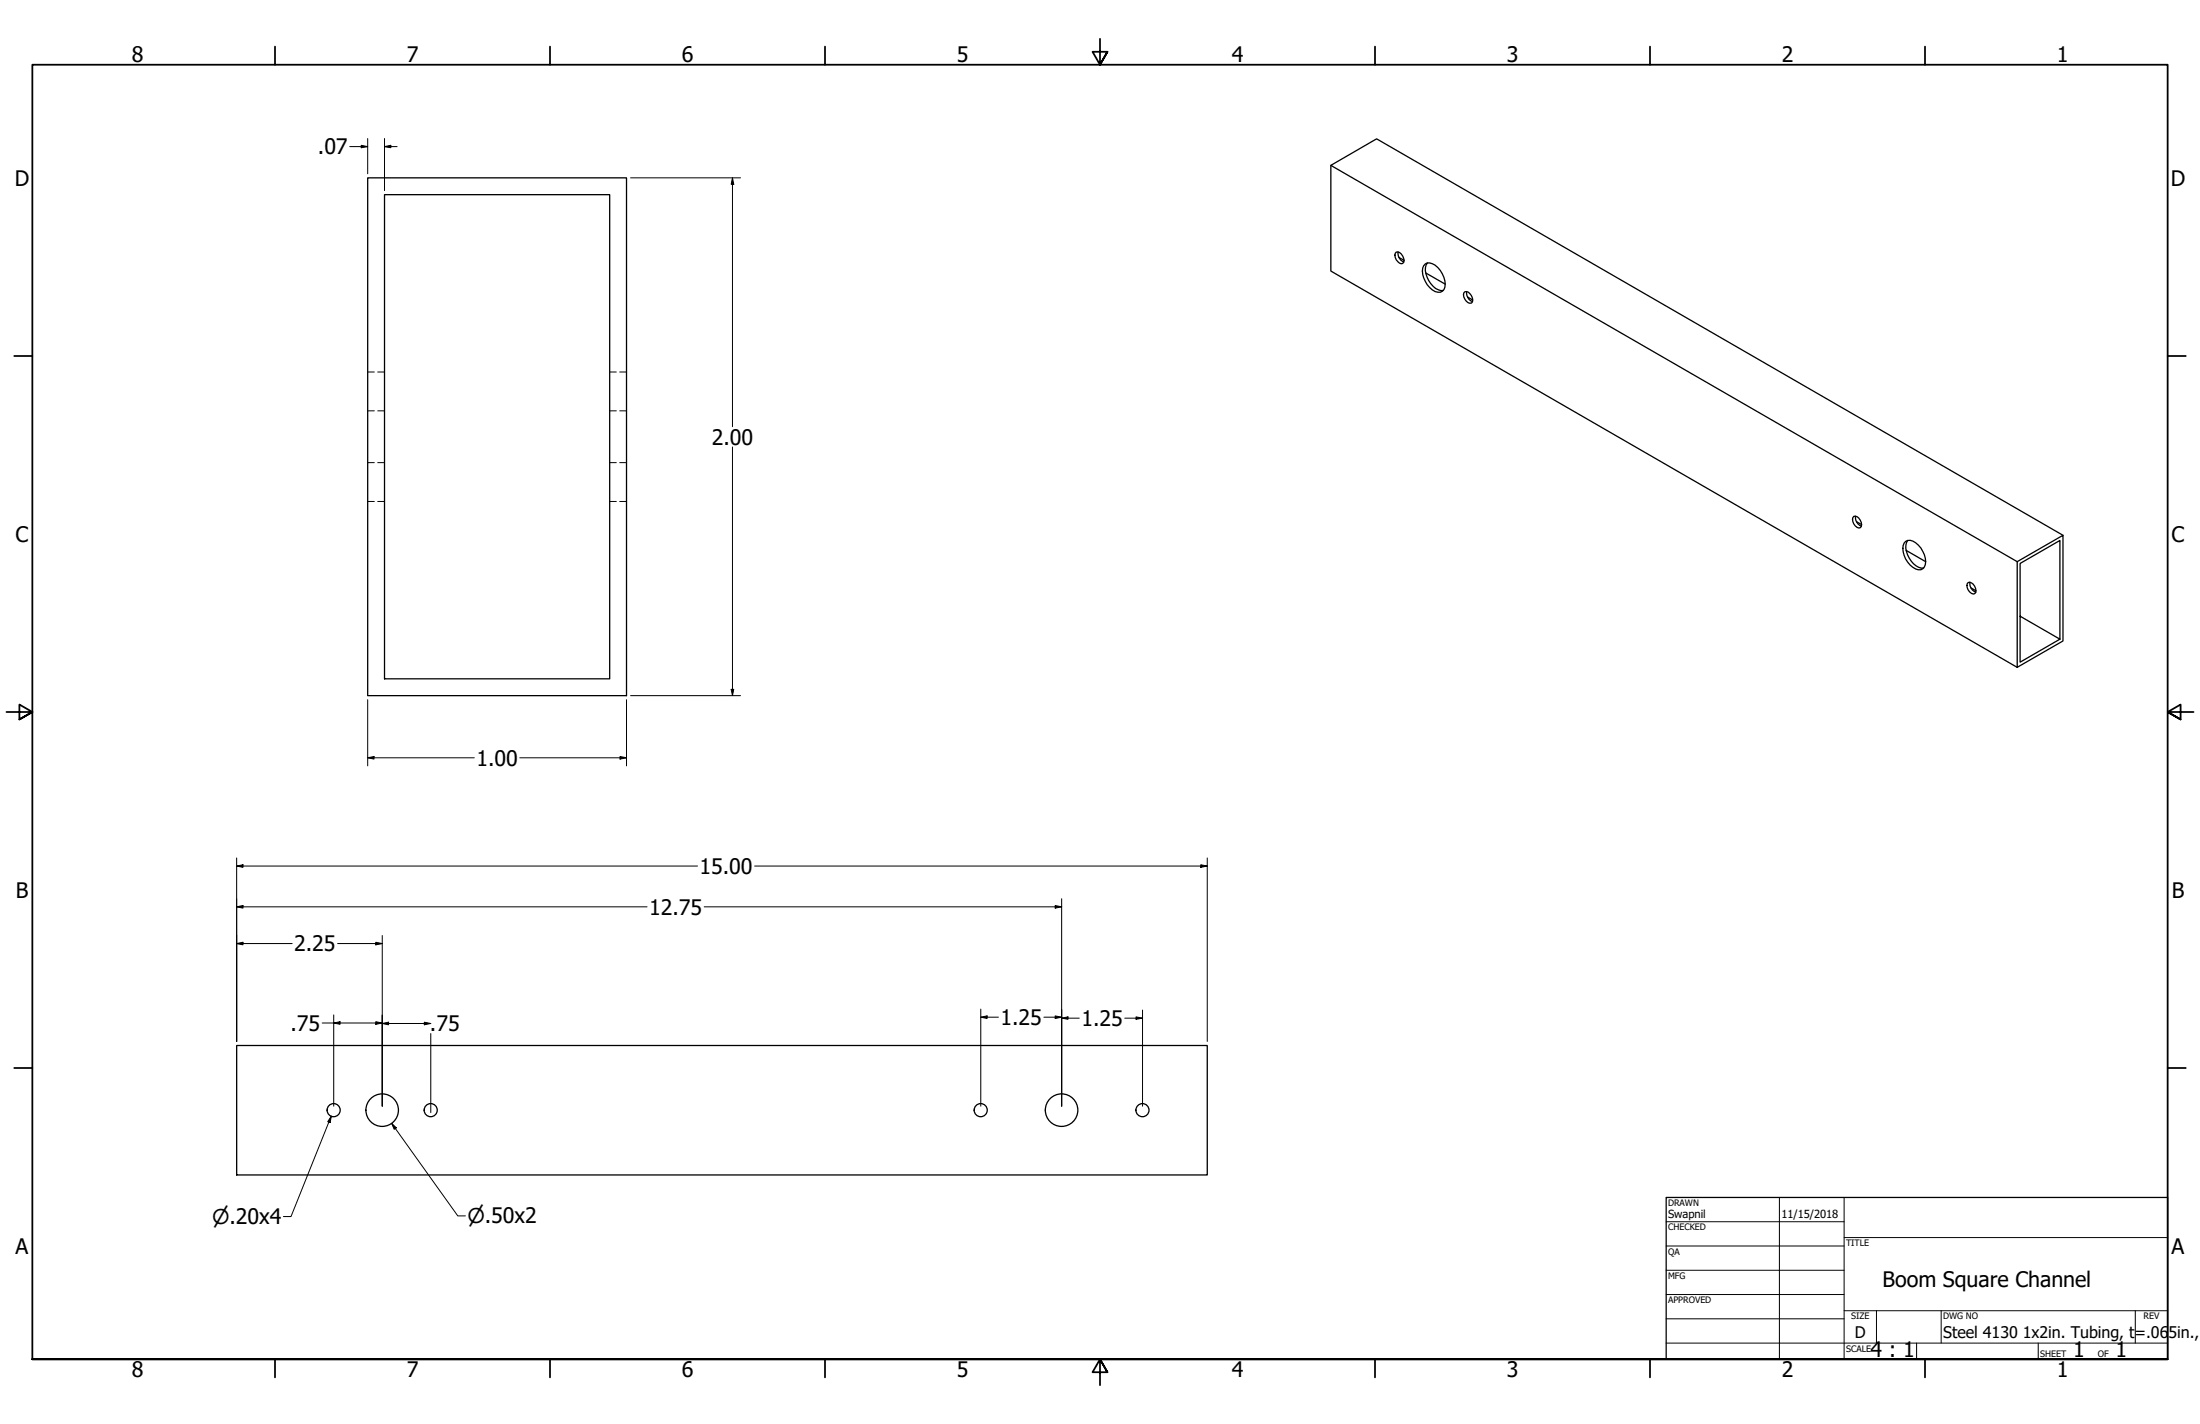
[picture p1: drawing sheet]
<svg xmlns="http://www.w3.org/2000/svg" width="864mm" height="559mm" viewBox="0 0 864 559" stroke-linecap="round" stroke-linejoin="round" font-family="sans-serif">
<!-- layer: Hidden (ANSI) -->
<g fill="none" stroke="#000" stroke-width=".39">
<path d="M144.3 146h2.6M148.3 146h2.6M239.3 146h2.6M243.3 146h2.6M144.3 161.2h2.6M148.3 161.2h2.6M239.3 161.2h2.6M243.3 161.2h2.6M144.3 181.5h2.6M144.3 196.8h2.6M148.3 181.5h2.6M148.3 196.8h2.6"/>
<path d="M239.3 181.5h2.6M239.3 196.8h2.6M243.3 181.5h2.6M243.3 196.8h2.6"/>
</g>
<!-- layer: Visible (ANSI) -->
<g fill="none" stroke="#000" stroke-width=".51">
<path d="M144.3 69.8h101.6v203.2h-101.6zM150.9 76.4h88.4v190h-88.4zM522.4 64.9v41.5l269.4 155.5M548.1 98.9a3 3 0 0 1 2.9 4l-.4 .5a2.95 2.95 0 0 1-2.5-4.5zM548.8 98.9a3.7 3.7 0 0 0 2.3 3.9M549.1 101l2.1 1.2M559.5 103.6a3.8 3.8 0 0 1 5 1.4 8.5 8.5 0 0 1 2.3 8.7 2.86 2.86 0 0 1-4.5 .1 8.7 8.7 0 0 1-3.4-9.5zM559.7 107.1l7.6 4.4M560.3 103.2a6.2 6.2 0 0 0 .5 6.9 6.1 6.1 0 0 0 5.7 3.9M574.6 114.9l.5-.4a2.99 2.99 0 0 1 2.5 4.4 3.1 3.1 0 0 1-3-4zM575.8 114.4a3.7 3.7 0 0 0 2.2 4M576.1 116.6l2 1.1"/>
<path d="M727.7 202.6a2.99 2.99 0 0 1 2.5 4.5 2.95 2.95 0 0 1-2.5-4.5zM728.4 202.6a3.7 3.7 0 0 0 2.3 3.9M728.8 204.7l2 1.2M748 212.5a3.7 3.7 0 0 1 5 1.4 8.4 8.4 0 0 1 2.4 8.6 2.42 2.42 0 0 1-3.4 .8 8.7 8.7 0 0 1-4.5-10.2zM748.2 216l7.7 4.4M748.9 212.1a7.9 7.9 0 0 0 2.2 9.1 4.7 4.7 0 0 0 4 1.7M809.8 210.1l-269.4-155.6-18 10.4 269.4 155.5M772.6 228.6a2.92 2.92 0 0 1 2.5 4.4 2.92 2.92 0 0 1-2.5-4.4zM773.3 228.5a3.7 3.7 0 0 0 2.3 3.9M773.7 230.7l2 1.1M791.8 220.4l18-10.3v41.4l-18 10.4zM793 241.8l15.6 9v-38.7l-15.6 9v38.7l15.6-9"/>
<path d="M92.9 410.3h381v50.8h-381z"/>
<circle cx="131" cy="435.6" r="2.57"/>
<circle cx="150" cy="435.6" r="6.4"/>
<circle cx="169.1" cy="435.6" r="2.57"/>
<circle cx="385" cy="435.6" r="2.57"/>
<circle cx="416.7" cy="435.6" r="6.4"/>
<circle cx="448.5" cy="435.6" r="2.57"/>
</g>
<!-- layer: Border (ANSI) -->
<g fill="none" stroke="#000" stroke-width=".7">
<path d="M107.9 18.3v7.1M215.9 18.3v7.1M323.8 18.3v7.1M431.8 15.2v10.2l-2.9-5.1h5.8l-2.9 5.1 2.9-5.1M539.8 18.3v7.1M647.7 18.3v7.1M755.6 18.3v7.1M5.6 139.7h7.1M850.9 139.7h7.1M2.5 279.4h10.2l-5.1-2.9v5.8l5.1-2.9-5.1 2.9M861.1 279.4h-10.2l5.1-2.9v5.8l-5.1-2.9 5.1 2.9M5.6 419.1h7.1"/>
<path d="M850.9 419.1h7.1M12.7 533.4v-508h838.2v508h-838.2h838.2M107.9 533.4v7.1M215.9 533.4v7.1M323.8 533.4v7.1M434.7 538.5l-2.9-5.1 2.9 5.1h-5.8l2.9-5.1v10.2M539.8 533.4v7.1M647.7 533.4v7.1M755.6 533.4v7.1"/>
</g>
<!-- layer: Title (ANSI) -->
<g fill="none" stroke="#000" stroke-width=".39">
<path d="M654 479.4h69.9M698.5 469.9v63.5M723.9 469.9v63.5M654 488.9h69.9M654 498.5h69.9M723.9 485.6h127M654 508h69.9M654 517.5h69.9M723.9 514.3h127M736.6 514.3v12.7M762 514.3v12.7M838.2 514.3v12.7"/>
<path d="M654 527h196.9M752.3 527v6.4M800.1 527v6.4"/>
</g>
<path d="M654 469.9h196.9v63.5h-196.9z" fill="none" stroke="#000" stroke-width=".51"/>
<!-- layer: Dimension (ANSI) -->
<g fill="none" stroke="#000" stroke-width=".39">
<path d="M137.3 57.5h7M141.8 57l2.5 .5-2.5 .5zM144.3 54.4v13.8M150.9 57.5l2.5-.5v1zM150.9 57.5h5M150.9 54.4v20.4M247.5 69.8h43.2M287.5 69.8l.5 2.5h-1zM287.5 69.8v97.6M287.5 175.4v97.6M144.3 274.6v25.9M245.9 274.6v25.9"/>
<path d="M247.5 273h43.2M287 270.5h1l-.5 2.5zM144.3 297.4l2.5-.5v1zM144.3 297.4h41.9M204 297.4h41.9M243.4 296.9l2.5 .5-2.5 .5zM92.9 339.9l2.5-.6v1.1zM92.9 339.9h180.9M92.9 336.7v72M296.2 339.9h177.7M471.4 339.3l2.5 .6-2.5 .5zM473.9 336.7v72"/>
<path d="M92.9 355.9l2.5-.6v1.1zM92.9 355.9h161.1M276.4 355.9h140.4M414.2 355.3l2.6 .6-2.6 .5zM416.8 352.7v81.4M92.9 370.3l2.5-.5v1zM92.9 370.3h21.8M132.5 370.3h17.6M147.5 369.8l2.6 .5-2.6 .5zM150.1 367.1v67M131 398.3v35.8M385 399.2l2.5-.5v1z"/>
<path d="M385 399.2h6.9M385 396v38.1M409.8 399.2h7M414.2 398.7l2.6 .5-2.6 .5zM416.8 399.5l2.4-.5v1zM416.8 399.5h6.9M441.5 399.5h7M446 399l2.5 .5-2.5 .5zM448.5 396.4v37.7M126.5 401.4h23.6M131 401.4l2.5-.5v1.1zM147.5 400.9l2.6 .5-2.6 .6z"/>
<path d="M150.1 401.6l2.4-.5v1zM150.1 401.6h19M166.6 401.1l2.5 .5-2.5 .5zM169.1 405.6v31M130 438l-.4 2.5-.9-.3zM130 438l-15.8 39.4h-2.9M153.7 440.8l1.9 1.8-.9 .6zM153.7 440.8l26 36.3h3"/>
</g>
<g fill="#000">
<path d="M141.8 57l2.5 .5-2.5 .5z" fill-rule="evenodd"/>
<path d="M150.9 57.5l2.5-.5v1z" fill-rule="evenodd"/>
<path d="M287.5 69.8l.5 2.5h-1z" fill-rule="evenodd"/>
<path d="M287 270.5h1l-.5 2.5z" fill-rule="evenodd"/>
<path d="M144.3 297.4l2.5-.5v1z" fill-rule="evenodd"/>
<path d="M243.4 296.9l2.5 .5-2.5 .5z" fill-rule="evenodd"/>
<path d="M92.9 339.9l2.5-.6v1.1z" fill-rule="evenodd"/>
<path d="M92.9 355.9l2.5-.6v1.1z" fill-rule="evenodd"/>
<path d="M414.2 355.3l2.6 .6-2.6 .5z" fill-rule="evenodd"/>
<path d="M471.4 339.3l2.5 .6-2.5 .5z" fill-rule="evenodd"/>
<path d="M92.9 370.3l2.5-.5v1z" fill-rule="evenodd"/>
<path d="M147.5 369.8l2.6 .5-2.6 .5z" fill-rule="evenodd"/>
<path d="M385 399.2l2.5-.5v1z" fill-rule="evenodd"/>
<path d="M414.2 398.7l2.6 .5-2.6 .5z" fill-rule="evenodd"/>
<path d="M416.8 399.5l2.4-.5v1z" fill-rule="evenodd"/>
<path d="M446 399l2.5 .5-2.5 .5z" fill-rule="evenodd"/>
<path d="M131 401.4l2.5-.5v1.1z" fill-rule="evenodd"/>
<path d="M147.5 400.9l2.6 .5-2.6 .6z" fill-rule="evenodd"/>
<path d="M150.1 401.6l2.4-.5v1z" fill-rule="evenodd"/>
<path d="M166.6 401.1l2.5 .5-2.5 .5z" fill-rule="evenodd"/>
<path d="M130 438l-.4 2.5-.9-.3z" fill-rule="evenodd"/>
<path d="M153.7 440.8l1.9 1.8-.9 .6z" fill-rule="evenodd"/>
</g>
<g font-size="8.4">
<text x="51.7" y="24.4">8</text>
<text x="159.6" y="24.4">7</text>
<text x="267.6" y="24.4">6</text>
<text x="375.5" y="24.4">5</text>
<text x="483.5" y="24.4">4</text>
<text x="591.4" y="24.4">3</text>
<text x="699.4" y="24.4">2</text>
<text x="807.3" y="24.4">1</text>
<text x="124.8" y="60.6">.07</text>
<text x="5.8" y="72.9">D</text>
<text x="852.1" y="72.9">D</text>
<text x="279.4" y="174.4">2.00</text>
<text x="6.1" y="212.6">C</text>
<text x="852.4" y="212.6">C</text>
<text x="187" y="300.4">1.00</text>
<text x="274.6" y="342.9">15.00</text>
<text x="6.2" y="352.3">B</text>
<text x="852.5" y="352.3">B</text>
<text x="254.8" y="358.9">12.75</text>
<text x="115.4" y="373.3">2.25</text>
<text x="114" y="404.4">.75</text>
<text x="168.8" y="404.6">.75</text>
<text x="392.7" y="402.2">1.25</text>
<text x="424.5" y="402.6">1.25</text>
<text x="6.1" y="492">A</text>
<text x="852.4" y="492">A</text>
<text x="739" y="504.9">Boom Square Channel</text>
<text x="734.3" y="532.6">4 : 1</text>
<text x="813.8" y="532.6">1</text>
<text x="830.5" y="532.6">1</text>
<text x="51.7" y="540.5">8</text>
<text x="159.6" y="540.5">7</text>
<text x="267.6" y="540.5">6</text>
<text x="375.5" y="540.5">5</text>
<text x="483.5" y="540.5">4</text>
<text x="591.4" y="540.5">3</text>
<text x="699.4" y="540.5">2</text>
<text x="807.3" y="540.5">1</text>
</g>
<g font-size="8">
<text x="83.2" y="480.3">⌀.20x4</text>
<text x="183.5" y="480.1">⌀.50x2</text>
</g>
<g font-size="6.3">
<text x="728.1" y="524.9">D</text>
<text x="762.8" y="525">Steel 4130</text>
<text x="794.1" y="525">1x2in. Tubing, t=.06</text>
<text x="851.2" y="525">5in.,L</text>
</g>
<g font-size="4.4">
<text x="654.8" y="477.8">Swapnil</text>
<text x="699.3" y="478">11/15/2018</text>
</g>
<g font-size="3.5">
<text x="654.8" y="473.2">DRAWN</text>
<text x="654.8" y="482.8">CHECKED</text>
<text x="724.7" y="488.9">TITLE</text>
<text x="654.8" y="492.3">QA</text>
<text x="654.8" y="501.8">MFG</text>
<text x="654.8" y="511.4">APPROVED</text>
<text x="726.7" y="517.7">SIZE</text>
<text x="762.8" y="517.7">DWG NO</text>
<text x="841.4" y="517.7">REV</text>
<text x="724.7" y="530.4">SCALE</text>
<text x="800.9" y="532.6">SHEET</text>
<text x="823.5" y="532.6">OF</text>
</g>
</svg>
